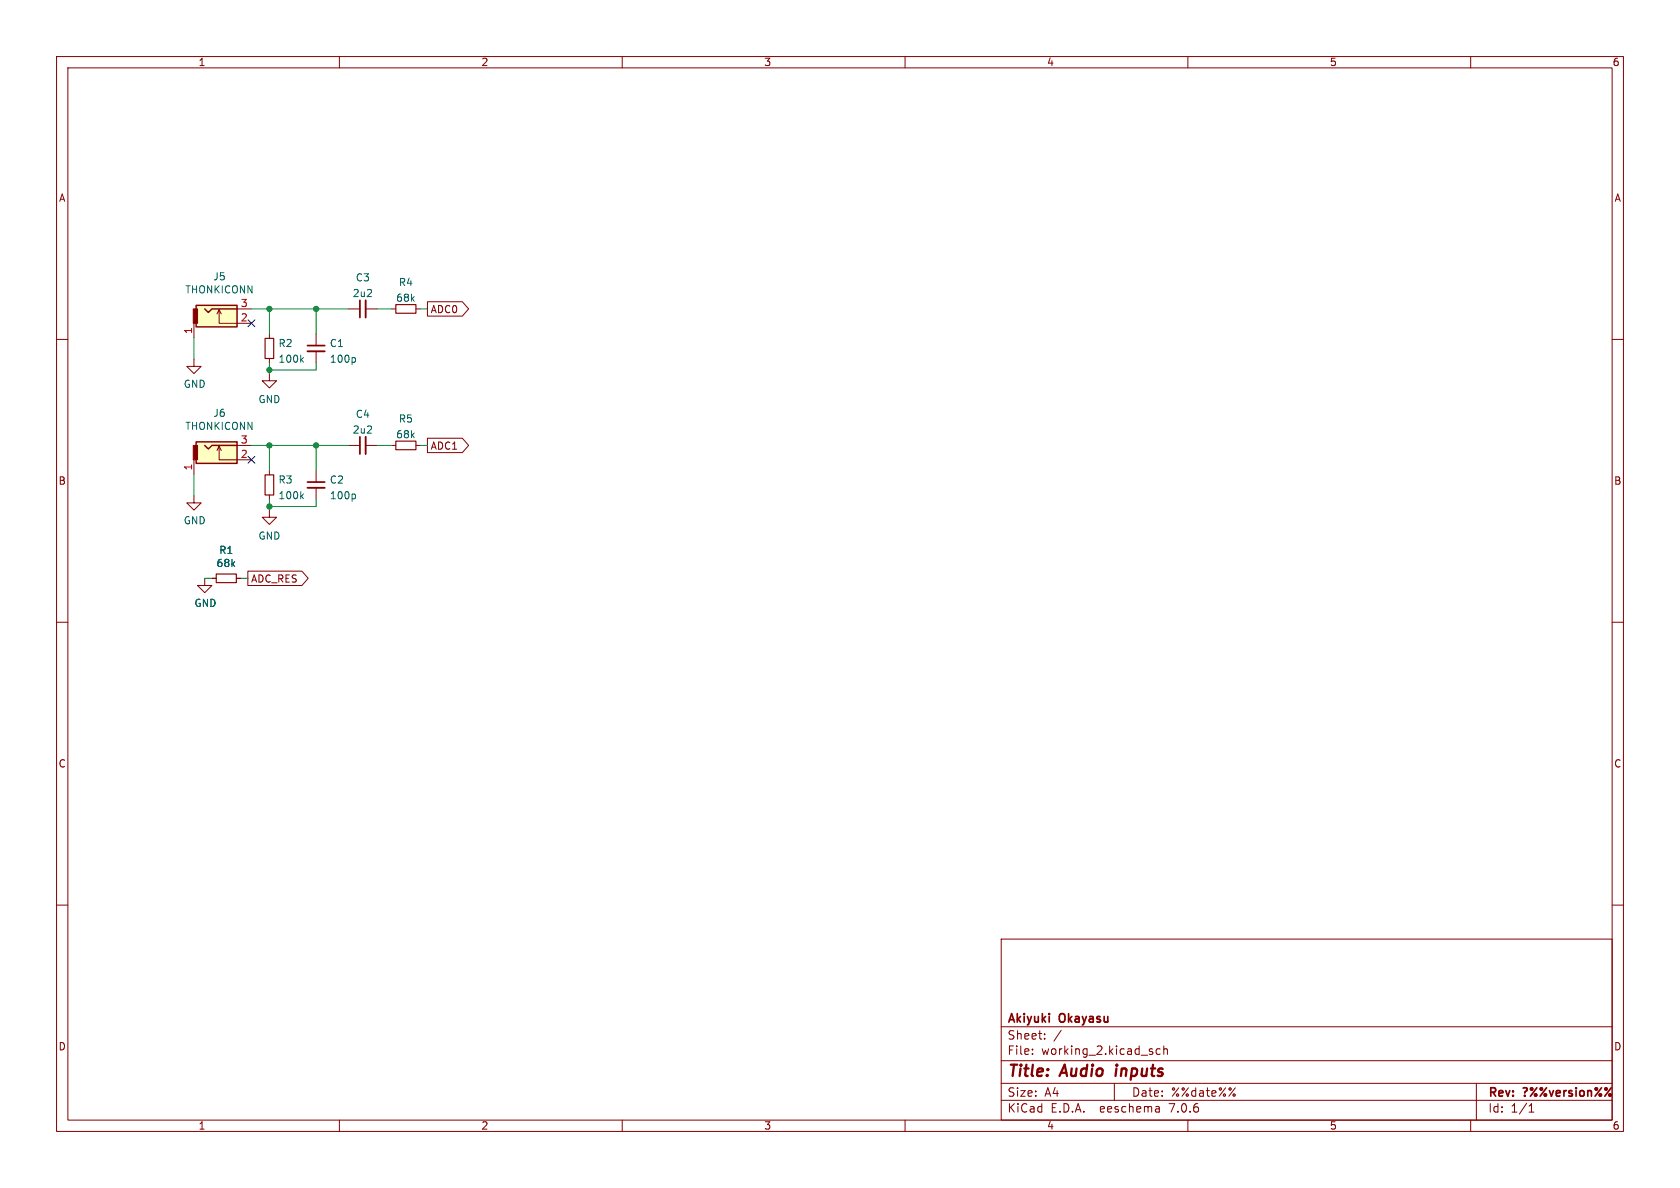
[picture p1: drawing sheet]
<svg xmlns="http://www.w3.org/2000/svg" width="297mm" height="210mm" viewBox="0 0 297 210" stroke-linecap="round" stroke-linejoin="round" font-family="sans-serif">
<g fill="none" stroke="#840000" stroke-width=".18">
<path d="M10 10h277v190h-277zM12 12h273v186h-273zM60 10v2M110 10v2M160 10v2M210 10v2M260 10v2M10 60h2M34.3 57.2v2.5M38.4 55.5l.3-.8v2.5h5.7M38.7 54.7l.4 .8M41.9 54.6h2.5"/>
<path d="M47.6 59.1v.7M55.9 59.1v2M61.6 54.6h2M64.6 54.6h2.1M69.2 54.6h.8M73.5 54.6h.8M75.6 53.3h6.1l1.1 1.3-1.1 1.3h-6.1zM285 60h2M34.3 63.5v1.3h1.3l-1.3 1.2-1.3-1.2h1.3M38.4 79.6l.3-.7v2.4h5.7M38.7 78.9l.4 .7M41.9 78.7h2.5"/>
<path d="M47.6 66v1.3h1.3l-1.3 1.3-1.2-1.3h1.2M47.6 63.4v.7M55.9 62.1v2M61.6 78.7h2M64.6 78.7h2.1M69.2 78.7h.8M73.5 78.7h.8M75.6 77.5h6.1l1.1 1.2-1.1 1.3h-6.1zM34.3 87.6v1.3h1.3l-1.3 1.3-1.3-1.3h1.3M34.3 81.3v2.5M47.6 90.2v1.2h1.3l-1.3 1.3-1.2-1.3h1.2M47.6 83.2v.7"/>
<path d="M47.6 87.5v.8M55.9 83.2v2M55.9 86.2v2.1M10 110h2M36.2 102.2v1.3h1.3l-1.3 1.3-1.3-1.3h1.3M37.5 102.2h.7M41.8 102.2h.7M43.8 101h9.6l1.1 1.2-1.1 1.3h-9.6zM285 110h2M10 160h2M285 160h2M177 166h108v32h-108z"/>
<path d="M60 198v2M110 198v2M160 198v2M177 194.5h108M177 191.5h108M177 187.5h108M177 181.5h108M182.5 186.3v.1M182.5 185.5v.1M184.7 183.6v.1M184.7 182.8v.1M187.6 182.1l-1.3 2"/>
<path d="M197 191.5v3M204.9 195.7l.1 .9M205 196.5l-.2 .1M205 196h-.2M205.1 185.5l-.4-.1-.3 .3v.4l.1 .2h.6M205.7 185.5l.3-.1 .3 .1 .1 .9M205.7 184.9v1.5M210 198v2M260 198v2M261 191.5v6.5M270.3 196.6h.9M270.3 195.5l.4-.4v1.5"/>
</g>
<g fill="none" stroke="#840000" stroke-width=".3">
<path d="M63.6 53.1v3M54.4 61.1h3M63.6 77.2v3.1M54.4 85.2h3M269.3 192.4l.5-.1a.38 .38 0 0 1 .2 .4 .38 .38 0 0 1-.4 .3v.2M269.6 193.6v.2M271.7 192.3l-1.1 1.5M273.4 192.3l-1.1 1.5M273.9 192.8l.4 1 .3-1M275.1 193.3l.7-.2v-.2l-.5-.1-.2 .2 .1 .7h.6M276.5 192.8v1M276.9 192.8l-.3 .1-.1 .2"/>
<path d="M277.9 192.9l-.3-.1-.3 .2 .1 .2 .5 .2v.3h-.6M278.6 192.3v.1M278.6 192.8v1M279.4 192.9l.4-.1 .3 .3v.4l-.3 .3-.4-.1-.1-.2v-.4zM280.7 192.9l.2-.1 .4 .1v.9M280.7 192.8v1M283.1 192.3l-1.1 1.5M284.8 192.3l-1.1 1.5"/>
<circle cx="270.8" cy="192.5" r=".21"/>
<circle cx="271.5" cy="193.6" r=".21"/>
<circle cx="272.5" cy="192.5" r=".21"/>
<circle cx="273.2" cy="193.6" r=".21"/>
<circle cx="282.2" cy="192.5" r=".21"/>
<circle cx="282.9" cy="193.6" r=".21"/>
<circle cx="283.9" cy="192.5" r=".21"/>
<circle cx="284.6" cy="193.6" r=".21"/>
</g>
<path d="M197.4 188.9l-.2 1.3" fill="none" stroke="#840000" stroke-width=".4"/>
<g fill="#ffffc2" stroke="#ffffc2" stroke-width=".18">
<path d="M34.7 54h7.2v3.8h-7.2z"/>
<path d="M34.7 78.1h7.2v3.8h-7.2z"/>
</g>
<path d="M34.7 54h7.2v3.8h-7.2zM36.2 54.6l.6 .6 .7-.6h4.4M34.7 78.1h7.2v3.8h-7.2zM36.2 78.7l.6 .7 .7-.7h4.4" fill="none" stroke="#840000" stroke-width=".25"/>
<g fill="#840000" stroke="#840000" stroke-width=".18">
<path d="M34.2 54.6h.7v2.6h-.7z"/>
<path d="M34.2 78.7h.7v2.6h-.7z"/>
</g>
<path d="M46.9 59.8h1.5v3.6h-1.5zM70 53.8h3.5v1.6h-3.5zM70 78h3.5v1.5h-3.5zM46.9 83.9h1.5v3.6h-1.5zM38.2 101.5h3.6v1.5h-3.6z" fill="none" stroke="#840000" stroke-width=".2"/>
<path d="M64.6 53.1v3M54.4 62.1h3M64.6 77.2v3.1M54.4 86.2h3" fill="none" stroke="#840000" stroke-width=".33"/>
<path d="M53.3 63.6l.3 .4M53.6 63.2l-.4 .5M62.6 63.2l.3 .2v.4l-.3 .2M53.3 87.7l.3 .5M53.6 87.3l-.4 .5M62.6 87.3l.3 .3v.3l-.3 .3" fill="none" stroke="#006464" stroke-width=".18"/>
<g fill="none" stroke="#009600" stroke-width=".18">
<path d="M34.3 59.7v3.8M44.4 54.6h17.2M47.6 54.6v4.5M55.9 54.6v4.5M66.7 54.6h2.5M74.3 54.6h1.3M44.4 78.7h17.2M47.6 64.1v1.9M47.6 78.7v4.5M55.9 64.1v1.3h-8.3M55.9 78.7v4.5M66.7 78.7h2.5"/>
<path d="M74.3 78.7h1.3M34.3 83.8v3.8M47.6 88.3v1.9M55.9 88.3v1.2h-8.3M36.2 102.2h1.3M42.5 102.2h1.3"/>
</g>
<path d="M43.8 56.5l1.3 1.3M45.1 56.5l-1.3 1.3M43.8 80.7l1.3 1.2M45.1 80.7l-1.3 1.2" fill="none" stroke="#000084" stroke-width=".18"/>
<g fill="#009600" stroke="#009600" stroke-width=".18">
<circle cx="55.9" cy="54.6" r=".46"/>
<circle cx="47.6" cy="54.6" r=".46"/>
<circle cx="55.9" cy="78.7" r=".46"/>
<circle cx="47.6" cy="65.4" r=".46"/>
<circle cx="47.6" cy="78.7" r=".46"/>
<circle cx="47.6" cy="89.5" r=".46"/>
</g>
<g font-size="2.8" fill="#840000">
<text x="178" y="190.9">Title:</text>
<text x="187.7" y="190.9">Audio</text>
<text x="198.1" y="190.9">inputs</text>
</g>
<g font-size="2.1" fill="#840000">
<text x="178" y="184">Sheet:</text>
<text x="178" y="181.2">Akiyuki</text>
<text x="187.4" y="181.2">Okayasu</text>
<text x="178" y="186.7">File:</text>
<text x="184.1" y="186.7">working_2.kicad_sch</text>
<text x="178" y="196.9">KiCad</text>
<text x="178" y="194.1">Size:</text>
<text x="184.7" y="194.1">A4</text>
<text x="185.7" y="196.9">E.D.A.</text>
<text x="194.6" y="196.9">eeschema</text>
<text x="200" y="194.1">Date:</text>
<text x="207" y="196.9">7.0.6</text>
<text x="207" y="194.1">%%date%%</text>
<text x="263" y="194.3">Rev:</text>
<text x="263" y="196.9">Id:</text>
<text x="267.1" y="196.9">1/1</text>
</g>
<g font-size="1.8" fill="#840000">
<text x="35" y="11.9">1</text>
<text x="85" y="11.9">2</text>
<text x="135" y="11.9">3</text>
<text x="185" y="11.9">4</text>
<text x="235" y="11.9">5</text>
<text x="285" y="11.9">6</text>
<text x="10.3" y="35.9">A</text>
<text x="285.3" y="35.9">A</text>
<text x="76" y="55.6">ADC0</text>
<text x="76" y="79.7">ADC1</text>
<text x="10.3" y="85.9">B</text>
<text x="285.3" y="85.9">B</text>
<text x="44.3" y="103.2">ADC_RES</text>
<text x="10.3" y="135.9">C</text>
<text x="285.3" y="135.9">C</text>
<text x="10.3" y="185.9">D</text>
<text x="285.3" y="185.9">D</text>
<text x="35" y="199.9">1</text>
<text x="85" y="199.9">2</text>
<text x="135" y="199.9">3</text>
<text x="185" y="199.9">4</text>
<text x="235" y="199.9">5</text>
<text x="285" y="199.9">6</text>
</g>
<g font-size="1.8" fill="#006464">
<text x="32.7" y="52.1">THONKICONN</text>
<text x="37.6" y="49.8">J5</text>
<text x="62.3" y="52.7">2u2</text>
<text x="62.8" y="49.9">C3</text>
<text x="69.9" y="53.5">68k</text>
<text x="70.4" y="50.8">R4</text>
<text x="49.1" y="61.6">R2</text>
<text x="49.1" y="64.3">100k</text>
<text x="58.2" y="61.6">C1</text>
<text x="58.2" y="64.3">100p</text>
<text x="32.4" y="68.8">GND</text>
<text x="45.6" y="71.5">GND</text>
<text x="32.7" y="76.2">THONKICONN</text>
<text x="37.6" y="73.9">J6</text>
<text x="62.3" y="76.8">2u2</text>
<text x="62.8" y="74.1">C4</text>
<text x="69.9" y="77.7">68k</text>
<text x="70.4" y="74.9">R5</text>
<text x="49.1" y="85.7">R3</text>
<text x="49.1" y="88.5">100k</text>
<text x="58.2" y="85.7">C2</text>
<text x="58.2" y="88.5">100p</text>
<text x="32.4" y="92.9">GND</text>
<text x="45.6" y="95.6">GND</text>
<text x="38.2" y="100.4">68k</text>
<text x="38.7" y="98.1">R1</text>
<text x="34.3" y="107.5">GND</text>
</g>
<g font-size="1.8" fill="#a90000">
<text x="34" y="59.1" transform="rotate(-90 34 59.1)">1</text>
<text x="42.5" y="56.9">2</text>
<text x="42.5" y="54.4">3</text>
<text x="34" y="83.3" transform="rotate(-90 34 83.3)">1</text>
<text x="42.5" y="81">2</text>
<text x="42.5" y="78.5">3</text>
</g>
</svg>
